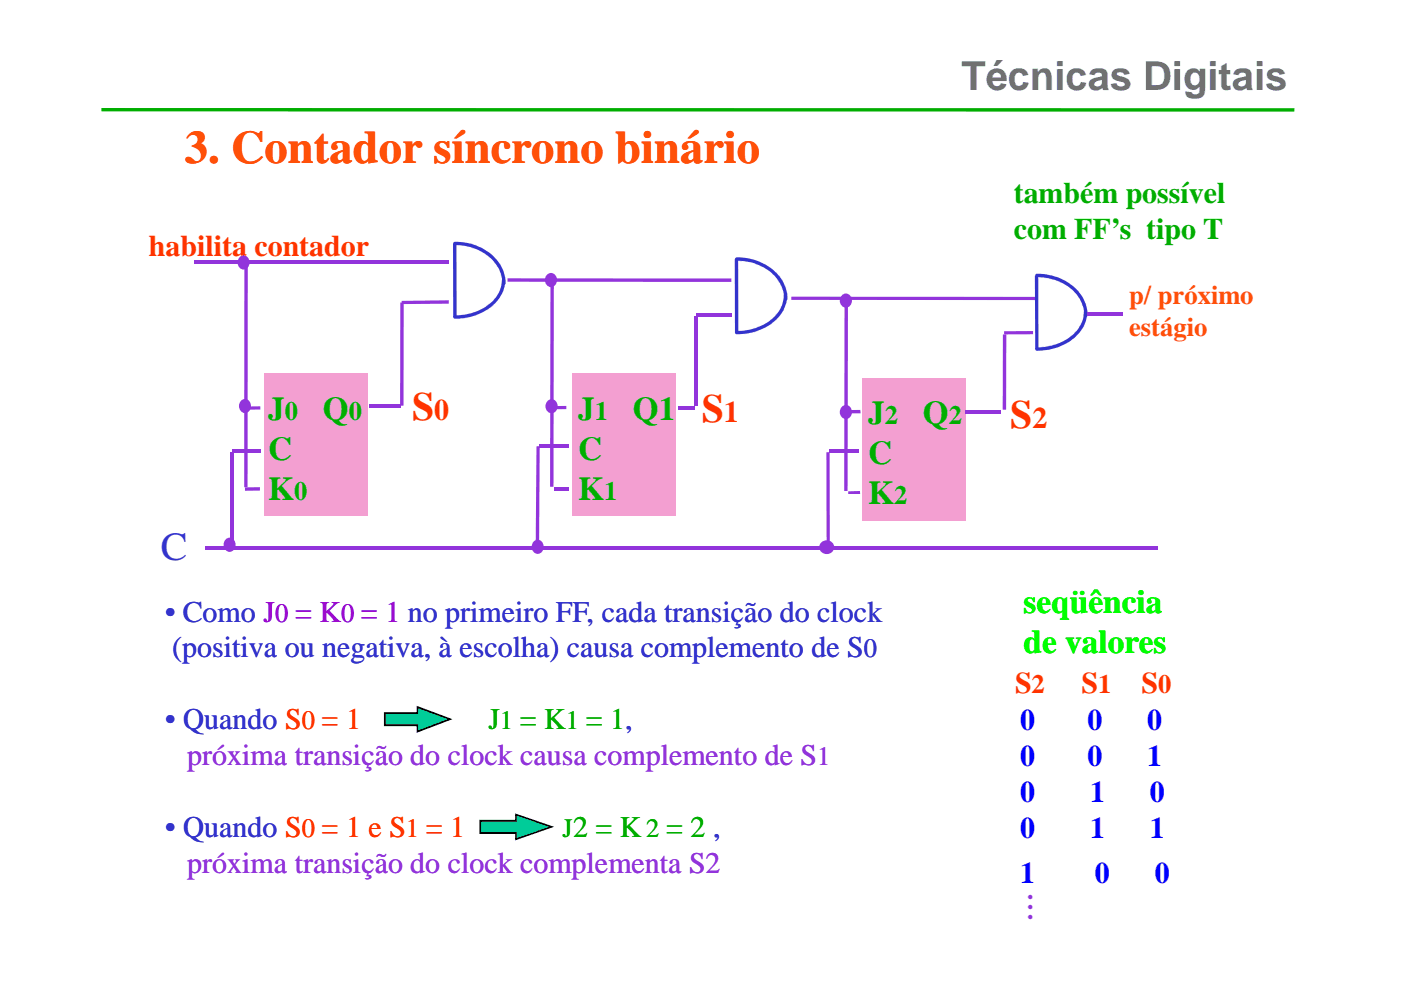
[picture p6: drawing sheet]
<svg xmlns="http://www.w3.org/2000/svg" width="297mm" height="210mm" viewBox="0 0 297 210" stroke-linecap="round" stroke-linejoin="round" font-family="sans-serif">
<path d="M21.5 22.9h252.9v.8l-252.9-.1z" fill="#00ae00"/>
<g fill="#33c">
<path d="M96.1 51.4a5.1 5.1 0 0 1 3 .1 9.6 9.6 0 0 1 8 7.2v.4a1.24 1.24 0 0 1-.1 1.3l-.4-.1a8.5 8.5 0 0 0-6.7-7.8l-1.4-.4-2.1-.2a.34 .34 0 0 1-.3-.5z"/>
<path d="M96.1 67l.2-.1a11 11 0 0 0 9.1-4.3 6.6 6.6 0 0 0 1.1-3.4 .34 .34 0 0 1 .4-.2 .34 .34 0 0 1 .2 .4 7.8 7.8 0 0 1-4.7 6.8 12.3 12.3 0 0 1-6.1 1.3z"/>
<path d="M96.1 51.6h.7v15.6h-.7z"/>
</g>
<g fill="#f39fd1">
<path d="M56 79.2h22v25.8h-22z" fill-rule="evenodd"/>
<path d="M121.3 79.1h22v25.9h-22z" fill-rule="evenodd"/>
<path d="M182.7 80.3h22v24.7h-22z" fill-rule="evenodd"/>
</g>
<g fill="#9234db">
<path d="M52 86.2l3.2-.1v.7l-3.2 .1z"/>
<path d="M167.8 62.9h51.8v.7h-51.8z"/>
<path d="M143.7 86.2h3.6v.7h-3.6z"/>
<path d="M147.3 67.2h.7v18.9h-.7z"/>
<path d="M147.6 66.4h7.4v.7h-7.4z"/>
<path d="M212.6 70.9h.8l-.1 16h-.7z"/>
<path d="M107.6 59l47.5 .1v.7l-47.5-.1z"/>
<path d="M78.3 85.7h6.6v.7h-6.6z"/>
<path d="M51.8 55.5h.7v47.8h-.7z"/>
<path d="M41.3 55.2h53.9v.7h-53.9z"/>
<path d="M204.8 87h7.4v.7h-7.4z"/>
<path d="M48.8 95.9h.7v9.1h-.7z"/>
<path d="M175.2 95.9h.7v9.1h-.6z"/>
<path d="M113.7 94.6h.7l-.1 10.4h-.7z"/>
<path d="M49.1 95.2h6.1v.7h-6.1z"/>
<path d="M114.3 94.2h6.2v.8h-6.2z"/>
<path d="M175.8 95.2h6.2v.7h-6.2z"/>
</g>
<path d="M50.9 54.4a1.34 1.34 0 0 1 1.6 .1 1.34 1.34 0 0 1 .4 1.6 1.26 1.26 0 0 1-1.5 1 1.26 1.26 0 0 1-1-1.4v-.5z" fill-rule="evenodd" fill="#9234db"/>
<g fill="#33c">
<path d="M219.7 58.1a10.5 10.5 0 0 1 10.5 6.5l.4 2.2a.36 .36 0 0 1-.4 .4 .36 .36 0 0 1-.3-.3 8.2 8.2 0 0 0-6.6-7.6l-1.9-.5h-1.6a.37 .37 0 0 1-.3-.3 .37 .37 0 0 1 .2-.4z"/>
<path d="M219.6 73.7a11 11 0 0 0 9.2-4.3 6 6 0 0 0 1-3.4 .37 .37 0 0 1 .4-.2 .37 .37 0 0 1 .3 .4 7.9 7.9 0 0 1-4.7 6.8 11.9 11.9 0 0 1-6.1 1.3l-.2-.3z"/>
<path d="M219.4 58.5l.7-.1 .1 15.6h-.7z"/>
<path d="M155.9 54.7a5 5 0 0 1 3 .1 9.7 9.7 0 0 1 8 7.6 .96 .96 0 0 1-.3 1.4l-.3-.2a8.3 8.3 0 0 0-6.1-7.7 12.8 12.8 0 0 0-4-.6 .37 .37 0 0 1-.3-.6z"/>
<path d="M155.9 70.4l.1-.2a11.1 11.1 0 0 0 9.2-4.3 7 7 0 0 0 1-3.4 .36 .36 0 0 1 .4-.2 .36 .36 0 0 1 .3 .4 8.1 8.1 0 0 1-5.7 7.2 12.5 12.5 0 0 1-5.2 .9z"/>
<path d="M155.8 54.9h.7v15.6h-.7z"/>
</g>
<g fill="#9234db">
<path d="M85.2 63.8l10-.1v.7l-10 .1z"/>
<path d="M84.9 64.1h.7v21.9h-.8z"/>
<path d="M51.9 103.3h3.2v.7l-3.2 .1z"/>
<path d="M116.9 86.1h3.2v.6l-3.2 .1z"/>
<path d="M116.7 59.4h.7l-.1 43.8h-.7z"/>
<path d="M117.5 103.3h3.1v.8h-3.1z"/>
<path d="M179.2 87l3.2-.1 .1 .7-3.2 .1z"/>
<path d="M179.1 63.7h.7l-.1 40.4h-.7z"/>
<path d="M179.8 104.2l2.5-.1 .1 .7-2.6 .1z"/>
<path d="M212.9 70.2h6.1v.7h-6.1z"/>
<path d="M230.5 66.3h7.5v.7h-7.5z"/>
</g>
<g fill="#9234db">
<path d="M116.2 84.9a1.39 1.39 0 0 1 1.8 .3 1.39 1.39 0 0 1 0 1.8 1.32 1.32 0 0 1-1.8 .4 1.32 1.32 0 0 1-.5-1.7z" fill-rule="evenodd"/>
<path d="M116.1 58.2a1.39 1.39 0 0 1 1.8 .2 1.39 1.39 0 0 1 0 1.9 1.27 1.27 0 0 1-1.6 .5 1.27 1.27 0 0 1-.8-1.4l.1-.5z" fill-rule="evenodd"/>
<path d="M178.6 86.1a1.39 1.39 0 0 1 1.8 .3 1.39 1.39 0 0 1 0 1.8 1.32 1.32 0 0 1-1.8 .4 1.32 1.32 0 0 1-.5-1.7z" fill-rule="evenodd"/>
<path d="M51.2 84.9a1.33 1.33 0 0 1 1.6 .1 1.33 1.33 0 0 1 .3 1.6 1.26 1.26 0 0 1-1.4 1 1.26 1.26 0 0 1-1-1.5v-.5z" fill-rule="evenodd"/>
<path d="M178.6 62.5a1.39 1.39 0 0 1 1.8 .3 1.39 1.39 0 0 1 0 1.8 1.32 1.32 0 0 1-1.8 .4 1.32 1.32 0 0 1-.5-1.7z" fill-rule="evenodd"/>
</g>
<path d="M21.5 104.9h254v95.3h-254z" fill-rule="evenodd" fill="#fff"/>
<path d="M81.6 151.2h6.9v-1.3l6.9 2.6-6.9 2.6v-1.3h-6.9z" fill-rule="evenodd" fill="#0c9"/>
<path d="M81.4 151h7.1l-.2 .2v-1.6l7.6 2.9-7.6 2.9v-1.6l.2 .2h-7.1zM81.6 151.4l.1-.2v2.6l-.1-.2h7.1v1.5l-.3-.2 7-2.6v.4l-7-2.6 .3-.2v1.5z" fill="#000"/>
<path d="M101.8 174h7.6v-1.3l7.6 2.6-7.6 2.6v-1.3h-7.6z" fill-rule="evenodd" fill="#0c9"/>
<path d="M101.6 173.8h7.8l-.2 .2v-1.5l8.3 2.8-8.3 2.9v-1.6l.2 .2h-7.8zM101.8 174.2l.2-.2v2.6l-.2-.2h7.8v1.5l-.3-.1 7.6-2.6v.3l-7.6-2.7 .3-.1v1.5z" fill="#000"/>
<g fill="#f39fd1">
<path d="M56 104.9h22v4.4h-22z" fill-rule="evenodd"/>
<path d="M121.3 104.9h22v4.4h-22z" fill-rule="evenodd"/>
<path d="M182.7 104.9h22v5.5h-22z" fill-rule="evenodd"/>
</g>
<g fill="#9234db">
<path d="M43.4 115.9h202v.6h-202z"/>
<path d="M48.8 104.9h.7v10.9h-.7z"/>
<path d="M175.2 104.9h.7v10.1h-.6z"/>
<path d="M113.7 104.9h.7l-.1 10.8h-.7z"/>
</g>
<g fill="#9234db">
<path d="M47.9 114.3a1.34 1.34 0 0 1 1.6 .1 1.34 1.34 0 0 1 .4 1.6 1.26 1.26 0 0 1-1.5 1 1.26 1.26 0 0 1-1-1.5l.1-.5z" fill-rule="evenodd"/>
<path d="M113.2 114.7a1.34 1.34 0 0 1 1.7 .1 1.34 1.34 0 0 1 .3 1.6 1.26 1.26 0 0 1-1.5 1 1.26 1.26 0 0 1-1-1.4l.1-.5z" fill-rule="evenodd"/>
<path d="M174 115.1a1.53 1.53 0 0 1 2.3-.2 1.53 1.53 0 0 1-.1 2.3 1.53 1.53 0 0 1-2-.1 1.53 1.53 0 0 1-.2-2z" fill-rule="evenodd"/>
</g>
<text font-size="9.9" fill="#ff5008" x="39.2" y="34.5">3. Contador síncrono binário</text>
<text font-size="8.5" fill="#717171" x="203.8" y="19.2">Técnicas Digitais</text>
<g font-size="8.5" fill="#f30">
<text x="87.4" y="89.2">S</text>
<text x="148.8" y="89.5">S</text>
<text x="214.2" y="90.8">S</text>
</g>
<text font-size="8.5" fill="#33c" x="34.1" y="118.8">C</text>
<text font-size="8.5" fill="#9234db" x="218.9" y="195.5" transform="rotate(-90 218.9 195.5)">...</text>
<g font-size="7.1" fill="#00ae00">
<text x="56.9" y="89.1">J</text>
<text x="68.4" y="89.1">Q</text>
<text x="122.6" y="89.1">J</text>
<text x="134.2" y="89.1">Q1</text>
<text x="184.1" y="89.8">J</text>
<text x="195.7" y="89.8">Q</text>
<text x="56.9" y="97.6">C</text>
<text x="122.6" y="97.5">C</text>
<text x="184.1" y="98.3">C</text>
<text x="56.9" y="106">K</text>
<text x="122.6" y="106">K</text>
<text x="184.1" y="106.8">K</text>
</g>
<g font-size="7.1" fill="#0f0">
<text x="217" y="130">seqüência</text>
<text x="217" y="138.5">de valores</text>
</g>
<g font-size="6.3" fill="#00ae00">
<text x="214.9" y="43">também possível</text>
<text x="214.9" y="50.6">com FF’s tipo T</text>
<text x="103.5" y="154.6">J</text>
</g>
<g font-size="6.3" fill="#f30">
<text x="31.6" y="54.2">habilita contador</text>
<text x="92.1" y="89.2">0</text>
<text x="153.5" y="89.5">1</text>
<text x="218.9" y="90.8">2</text>
<text x="215.2" y="146.9">S</text>
<text x="229.3" y="146.9">S</text>
<text x="242" y="146.9">S</text>
</g>
<g font-size="6.3" fill="#33c">
<text x="35" y="131.8">• Como J</text>
<text x="36.5" y="139.4">(positiva ou negativa, à escolha) causa complemento de S</text>
<text x="35" y="154.6">• Quando S</text>
<text x="35" y="177.5">• Quando S</text>
</g>
<g font-size="6.3" fill="#00f">
<text x="216.3" y="154.7">0</text>
<text x="230.5" y="154.7">0</text>
<text x="243.2" y="154.7">0</text>
<text x="216.3" y="162.3">0</text>
<text x="230.5" y="162.3">0</text>
<text x="243.2" y="162.3">1</text>
<text x="216.3" y="170">0</text>
<text x="231.1" y="170">1</text>
<text x="243.8" y="170">0</text>
<text x="216.3" y="177.6">0</text>
<text x="231.1" y="177.6">1</text>
<text x="243.8" y="177.6">1</text>
<text x="216.3" y="187.2">1</text>
<text x="232.2" y="187.2">0</text>
<text x="244.9" y="187.2">0</text>
</g>
<g font-size="6.3" fill="#9234db">
<text x="39.7" y="162.3">próxima transição do clock causa complemento de S</text>
<text x="39.7" y="185.1">próxima transição do clock complementa S2</text>
</g>
<g font-size="5.6" fill="#ff5008">
<text x="239.4" y="64.5">p/ próximo</text>
<text x="239.4" y="71.2">estágio</text>
</g>
<g font-size="5.6" fill="#00ae00">
<text x="60.4" y="89.1">0</text>
<text x="74" y="89.1">0</text>
<text x="126.2" y="89.1">1</text>
<text x="187.6" y="89.8">2</text>
<text x="201.2" y="89.8">2</text>
<text x="62.4" y="106">0</text>
<text x="128.1" y="106">1</text>
<text x="189.6" y="106.8">2</text>
<text x="106" y="154.6">1 = K1 = 1,</text>
<text x="119.3" y="177.5">J2 = K 2 = 2 ,</text>
</g>
<text font-size="5.6" fill="#90c" x="58.3" y="131.8">0 = K0 = 1 no primeiro FF, cada transição do clock</text>
<text font-size="5.6" fill="#33c" x="183.1" y="139.4">0</text>
<g font-size="5.6" fill="#f30">
<text x="218.7" y="146.9">2</text>
<text x="232.8" y="146.9">1</text>
<text x="245.5" y="146.9">0</text>
<text x="64" y="154.6">0 = 1</text>
<text x="64" y="177.5">0 = 1 e S1 = 1</text>
</g>
<text font-size="5.6" fill="#9234db" x="173.2" y="162.3">1</text>
</svg>
